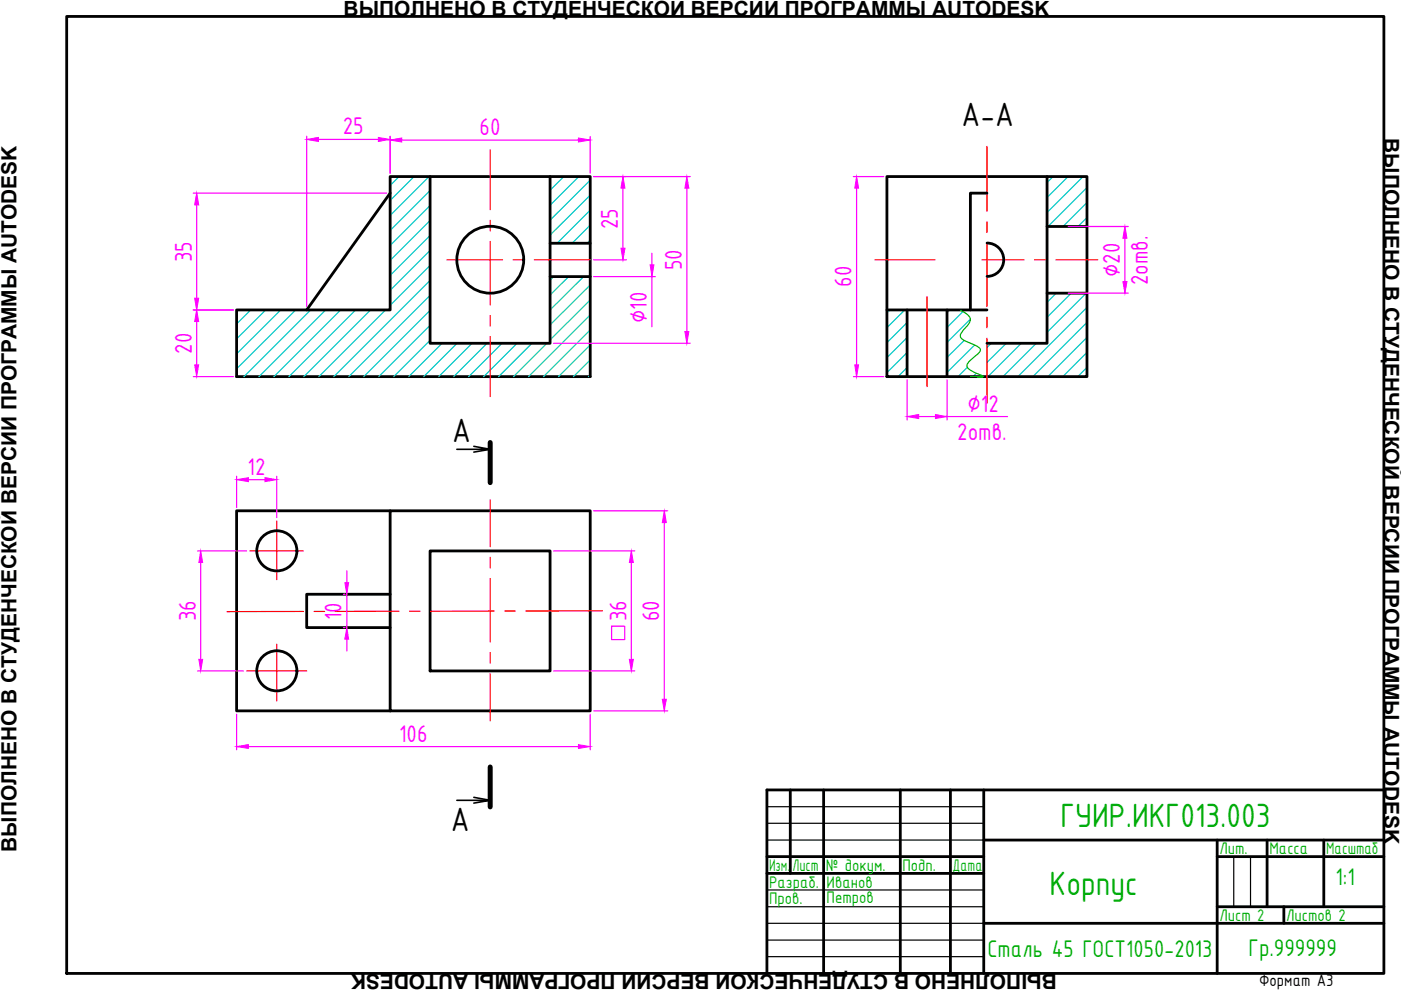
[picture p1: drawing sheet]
<svg xmlns="http://www.w3.org/2000/svg" width="297mm" height="210mm" viewBox="0 0 297 210" stroke-linecap="round" stroke-linejoin="round" font-family="sans-serif">
<!-- layer: 0 -->
<g fill="none" stroke="#000" stroke-width=".59">
<path d="M14.1 3.5h279.3v202.9h-279.3zM167.6 167.5v17.7M174.6 167.5v38.9M190.9 167.5v38.9M201.5 167.5v38.9M208.6 167.5v38.9M208.6 178.1h84.8M258.1 178.1v28.3M268.6 178.1v14.1M280.7 178.1v14.1M293.4 167.5h-130.8v38.9M162.6 181.6h46"/>
<path d="M162.6 185.2h46M208.6 195.8h84.8M258.1 181.6h35.3M258.1 192.2h35.3M272.2 192.2v3.6"/>
</g>
<path d="M82.7 37.4v3.6M162.6 171h46M162.6 174.6h46M162.6 178.1h46M258.1 178.1v3.5M162.6 188.7h46M162.6 192.2h46M162.6 199.3h46M162.6 195.8h46M261.6 181.6v10.6M265.1 181.6v10.6M162.6 202.8h46" fill="none" stroke="#000" stroke-width=".25"/>
<g fill="none" stroke="#000" stroke-width=".59">
<path d="M91.2 37.4v35.4h25.4v-35.4M188 37.4h42.5v42.5h-42.5zM222 37.4v35.4h-12.7M82.7 41l-17.7 24.7M116.6 51.6h8.5M116.6 58.6h8.5M209.3 41h-3.6v24.7M209.3 51.5a3.5 3.5 0 0 1 3.5 3.6 3.5 3.5 0 0 1-3.5 3.5M222 48h8.5M50.2 65.7h32.5v-28.3h42.4v42.5h-74.9zM188 65.7h21.3M192.3 65.7v14.2"/>
<path d="M200.8 65.7v14.2M222 62.2h8.5M82.7 108.3h42.4v42.4h-42.4zM82.7 108.3h-32.5v42.4h32.5M91.2 116.8h25.4v25.5h-25.4zM82.7 126h-17.7v7.1h17.7"/>
<circle cx="103.9" cy="55.1" r="7.1"/>
<circle cx="58.7" cy="116.8" r="4.3"/>
<circle cx="58.7" cy="142.2" r="4.3"/>
</g>
<g fill="none" stroke="#f00" stroke-width=".25">
<path d="M103.9 31.8v12.7M209.3 31v13.8M94.7 55.1h11.9M103.9 46.7v2.3M103.9 51.2v13.5M108.8 55.1h2.2M113.3 55.1h11.8M185.5 55.1h12.7M208.2 55.1h8.9M209.3 47v2.3M209.3 51.5v13.5M219.4 55.1h2.2"/>
<path d="M223.9 55.1h8.8M103.9 66.9v2.2M103.9 71.4v12.7M196.6 62.9v19.1M209.3 67.2v2.3M209.3 71.7v13.8M53 116.8h11.3M58.7 110.5v12.4M103.9 106v9.9M103.9 118.2v2.2M58.7 136.6v12M64.3 129.6l-16.2 .1"/>
<path d="M66.6 129.6h2.2M84.6 129.6h-13.5M86.8 129.6h2.3M103.9 122.7v13.4M103.9 138.4v2.2M104.8 129.6h-13.5M107 129.6h2.3M127.7 129.5l-16.2 .1M52.3 142.3h12.7M103.9 142.8v10"/>
</g>
<g fill="none" stroke="#00c7c7" stroke-width=".25">
<path d="M84.6 37.4l-1.9 1.9M87.8 37.4l-5.1 5.1M91 37.4l-8.3 8.3M119.5 37.4l-2.9 2.9M122.7 37.4l-6.1 6.1M125.1 38.2l-8.5 8.5M223.3 37.4l-1.3 1.3M226.5 37.4l-4.5 4.5M229.7 37.4l-7.7 7.7M230.5 39.8l-8.3 8.2M91.2 40.4l-8.5 8.5M91.2 43.6l-8.5 8.4"/>
<path d="M91.2 46.8l-8.5 8.4M91.2 49.9l-8.5 8.5M91.2 53.1l-8.5 8.5M91.2 56.3l-8.5 8.4M91.2 59.5l-20.4 20.4M117.4 58.6l-.8 .8M120.6 58.6l-4 3.9M123.7 58.6l-7.1 7.1M125.1 41.4l-8.5 8.4M125.1 44.5l-7 7.1M125.1 47.7l-3.8 3.9M125.1 50.9l-.6 .7"/>
<path d="M230.5 42.9l-5.1 5.1M230.5 46.1l-1.9 1.9M53.2 65.7l-3 3M56.3 65.7l-6.1 6.2M59.5 65.7l-9.3 9.3M62.7 65.7l-12.5 12.5M65.9 65.7l-14.2 14.2M69 65.7l-14.1 14.2M72.2 65.7l-14.1 14.2M75.4 65.7l-14.1 14.2M78.6 65.7l-14.2 14.2M81.7 65.7l-14.1 14.2"/>
<path d="M91.2 62.6l-17.2 17.3M91.2 65.8l-14.1 14.1M91.2 69l-10.9 10.9M91.2 72.2l-7.7 7.7M93.7 72.8l-7 7.1M96.9 72.8l-7.1 7.1M100.1 72.8l-7.1 7.1M103.3 72.8l-7.1 7.1M106.4 72.8l-7 7.1M109.6 72.8l-7.1 7.1M112.8 72.8l-7.1 7.1M116 72.8l-7.1 7.1"/>
<path d="M125.1 60.4l-8.5 8.5M125.1 63.6l-8.5 8.5M125.1 66.8l-13 13.1M125.1 69.9l-9.9 10M125.1 73.1l-6.7 6.8M125.1 76.3l-3.5 3.6M125.1 79.5l-.3 .4M188.7 65.7l-.7 .6M191.9 65.7l-3.9 3.8M192.3 68.4l-4.3 4.3M192.3 71.6l-4.3 4.2M192.3 74.8l-4.3 4.2"/>
<path d="M192.3 77.9l-1.9 2M201.4 65.7l-.6 .6M204.2 66.1l-3.4 3.3M204.4 72.2l-3.6 3.6M205.1 77.9l-2 2M205.7 67.7l-4.9 4.9M206.6 73.2l-5.8 5.8M207 79.1l-.7 .8M210.2 72.8l-.9 .9M213.4 72.8l-4.1 4M216.5 72.8l-7 7.1M219.7 72.8l-7.1 7.1"/>
<path d="M223.9 62.2l-1.9 1.9M227.1 62.2l-5.1 5.1M230.3 62.2l-8.3 8.3M230.5 65.2l-14.7 14.7M230.5 68.3l-11.5 11.6M230.5 71.5l-8.3 8.4M230.5 74.7l-5.2 5.2M230.5 77.9l-2 2"/>
</g>
<path d="M203.6 65.7l.8 .5a1.86 1.86 0 0 1 1.3 1.8l-.4 .8a5.5 5.5 0 0 0-1.7 2.4 1.42 1.42 0 0 0 1.3 1.2 6.8 6.8 0 0 1 2.8 1.4 .78 .78 0 0 1-.3 1.2 8 8 0 0 0-2.3 2.2 1.23 1.23 0 0 0 1 1.5l2.4 1.1a.55 .55 0 0 1-.7 .1h-2.1" fill="none" stroke="#00ad00" stroke-width=".25"/>
<g fill="none" stroke="#f0f" stroke-width=".25">
<path d="M65 28.9v36.1M67.5 29.6h12.7M82.7 28.9v7.8M85.2 29.7h37.4M125.1 29v7.7M125.9 37.4h20.4M132.1 39.9v12.7M145.6 39.9v30.4M180.9 37.4h6.5M181.6 39.9v37.5M41 41h41M41.7 43.4v19.8"/>
<path d="M125.9 55.1h6.9M125.9 58.6h13M138.2 53.7v2.4M138.2 58.6v10.7M226.5 48h12.7M238.5 50.5v9.2M41 79.9h8.5M41 65.7h8.5M41.7 68.2v9.2M117.3 72.8h29M180.9 79.9h6.5M226.5 62.2h12.7"/>
<path d="M192.3 80.5v8.5M194.8 88.3h3.5M200.8 80.5v8.5M200.8 88.3h12.8M41.9 116.8h10.4M42.5 119.3v20.5M50.2 101v6.6M52.7 101.7h3.5M58.7 101v8.7M117.3 116.8h17.3M125.9 108.3h15.7M133.9 119.3v20.5"/>
<path d="M140.8 110.8v37.5M72.8 126h.4M72.8 133.1h.4M73.5 121v2.5M73.5 126v7.1M73.5 135.5v2.5M129.7 132.8h2.8v2.8h-2.8zM41.9 142.3h9.7M50.2 151.4v7.6M52.7 158.3h69.9M117.3 142.3h17.3M125.1 151.4v7.6"/>
<path d="M125.9 150.7h15.7"/>
</g>
<g fill="#f0f" stroke="#f0f" stroke-width=".21">
<path d="M50.2 158.3l2.5-.4v.8z"/>
<path d="M122.6 157.9l2.5 .4-2.5 .4z"/>
<path d="M133.9 116.8l.4 2.5h-.9z"/>
<path d="M133.4 139.8h.9l-.4 2.5z"/>
<path d="M140.8 108.3l.5 2.5h-.9z"/>
<path d="M140.4 148.3h.9l-.5 2.4z"/>
<path d="M50.2 101.7l2.5-.4v.8z"/>
<path d="M56.2 101.3l2.5 .4-2.5 .4z"/>
<path d="M42.5 116.8l.5 2.5h-.8z"/>
<path d="M42.2 139.8h.8l-.5 2.5z"/>
<path d="M73.1 123.5h.8l-.4 2.5z"/>
<path d="M73.5 133.1l.4 2.4h-.8z"/>
<path d="M132.1 37.4l.4 2.5h-.8z"/>
<path d="M131.7 52.6h.8l-.4 2.5z"/>
<path d="M137.8 56.1h.8l-.4 2.5z"/>
<path d="M145.6 37.4l.4 2.5h-.8z"/>
<path d="M145.2 70.3h.8l-.4 2.5z"/>
<path d="M122.6 29.3l2.5 .4-2.5 .4z"/>
<path d="M82.7 29.7l2.5-.4v.8z"/>
<path d="M80.2 29.1l2.5 .5-2.5 .4z"/>
<path d="M65 29.6l2.5-.5v.9z"/>
<path d="M41.3 77.4h.8l-.4 2.5z"/>
<path d="M41.7 65.7l.4 2.5h-.8z"/>
<path d="M41.7 41l.4 2.4h-.8z"/>
<path d="M41.3 63.2h.8l-.4 2.5z"/>
<path d="M192.3 88.3l2.5-.4v.8z"/>
<path d="M198.3 87.9l2.5 .4-2.5 .4z"/>
<path d="M238.1 59.7h.8l-.4 2.5z"/>
<path d="M238.5 48l.4 2.5h-.8z"/>
<path d="M181.6 37.4l.4 2.5h-.8z"/>
<path d="M181.2 77.4h.8l-.4 2.5z"/>
</g>
<!-- layer: 0 -->
<path d="M103.9 93.8v8.5M103.9 162.6v8.5" fill="none" stroke="#000" stroke-width="1.1"/>
<path d="M100.5 94.6l3.4 .7h-7M103.9 95.3l-3.4 .6M96.9 169.7h7l-3.4 .6M100.5 169.1l3.4 .6" fill="none" stroke="#000" stroke-width=".34"/>
<g font-size="7.7">
<text x="203.9" y="26.7">А-А</text>
<text x="95.9" y="93.7">А</text>
<text x="95.6" y="176.2">A</text>
</g>
<text font-size="7.7" fill="#fff" x="211.1" y="28.5">А-А</text>
<g font-size="7.7" fill="#00ad00">
<text x="224.9" y="175.4">ГУИР.ИКГ013.003</text>
<text x="222.5" y="189.8">Корпус</text>
</g>
<g font-size="5.5" fill="#f0f">
<text x="72.7" y="28.5">25</text>
<text x="101.7" y="28.6">60</text>
<text x="131" y="48.6" transform="rotate(-90 131 48.6)">25</text>
<text x="40.6" y="55.6" transform="rotate(-90 40.6 55.6)">35</text>
<text x="144.6" y="57.3" transform="rotate(-90 144.6 57.3)">50</text>
<text x="237.4" y="58.8" transform="rotate(-90 237.4 58.8)">∅20</text>
<text x="180.6" y="60.8" transform="rotate(-90 180.6 60.8)">60</text>
<text x="243.4" y="60.5" transform="rotate(-90 243.4 60.5)">2отв.</text>
<text x="137.2" y="68.5" transform="rotate(-90 137.2 68.5)">∅10</text>
<text x="40.6" y="75" transform="rotate(-90 40.6 75)">20</text>
<text x="205.1" y="87.3">∅12</text>
<text x="202.9" y="93.3">2отв.</text>
<text x="52.5" y="100.6">12</text>
<text x="41.5" y="131.8" transform="rotate(-90 41.5 131.8)">36</text>
<text x="72.4" y="131.5" transform="rotate(-90 72.4 131.5)">10</text>
<text x="132.8" y="131.8" transform="rotate(-90 132.8 131.8)">36</text>
<text x="139.8" y="131.8" transform="rotate(-90 139.8 131.8)">60</text>
<text x="84.6" y="157.2">106</text>
</g>
<g font-size="5.5" fill="#00ad00">
<text x="283.1" y="187.6">1:1</text>
<text x="209.3" y="202.9">Сталь 45 ГОСТ1050-2013</text>
<text x="264.7" y="202.8">Гр.999999</text>
</g>
<g font-size="4.4">
<text x="72.9" y="3.4">ВЫПОЛНЕНО В СТУДЕНЧЕСКОЙ ВЕРСИИ ПРОГРАММЫ AUTODESK</text>
<text x="293.5" y="29.3" transform="rotate(90 293.5 29.3)">ВЫПОЛНЕНО В СТУДЕНЧЕСКОЙ ВЕРСИИ ПРОГРАММЫ AUTODESK</text>
<text x="3.5" y="180.6" transform="rotate(-90 3.5 180.6)">ВЫПОЛНЕНО В СТУДЕНЧЕСКОЙ ВЕРСИИ ПРОГРАММЫ AUTODESK</text>
<text x="224.1" y="206.4" transform="rotate(-180 224.1 206.4)">ВЫПОЛНЕНО В СТУДЕНЧЕСКОЙ ВЕРСИИ ПРОГРАММЫ AUTODESK</text>
</g>
<g font-size="3.8" fill="#00ad00">
<text x="163.1" y="184.7">Изм.</text>
<text x="168" y="184.7">Лист</text>
<text x="175.1" y="184.7">№ докум.</text>
<text x="191.3" y="184.7">Подп.</text>
<text x="202" y="184.7">Дата</text>
<text x="258.5" y="181.2">Лит.</text>
<text x="269.2" y="181.2">Масса</text>
<text x="281.2" y="181.2">Масштаб</text>
<text x="163.1" y="188.2">Разраб.</text>
<text x="163.1" y="191.7">Пров.</text>
<text x="175.3" y="188.2">Иванов</text>
<text x="175.3" y="191.4">Петров</text>
<text x="258.5" y="195.3">Лист 2</text>
<text x="272.7" y="195.3">Листов 2</text>
</g>
<text font-size="3.8" x="267" y="209.1">Формат А3</text>
</svg>
